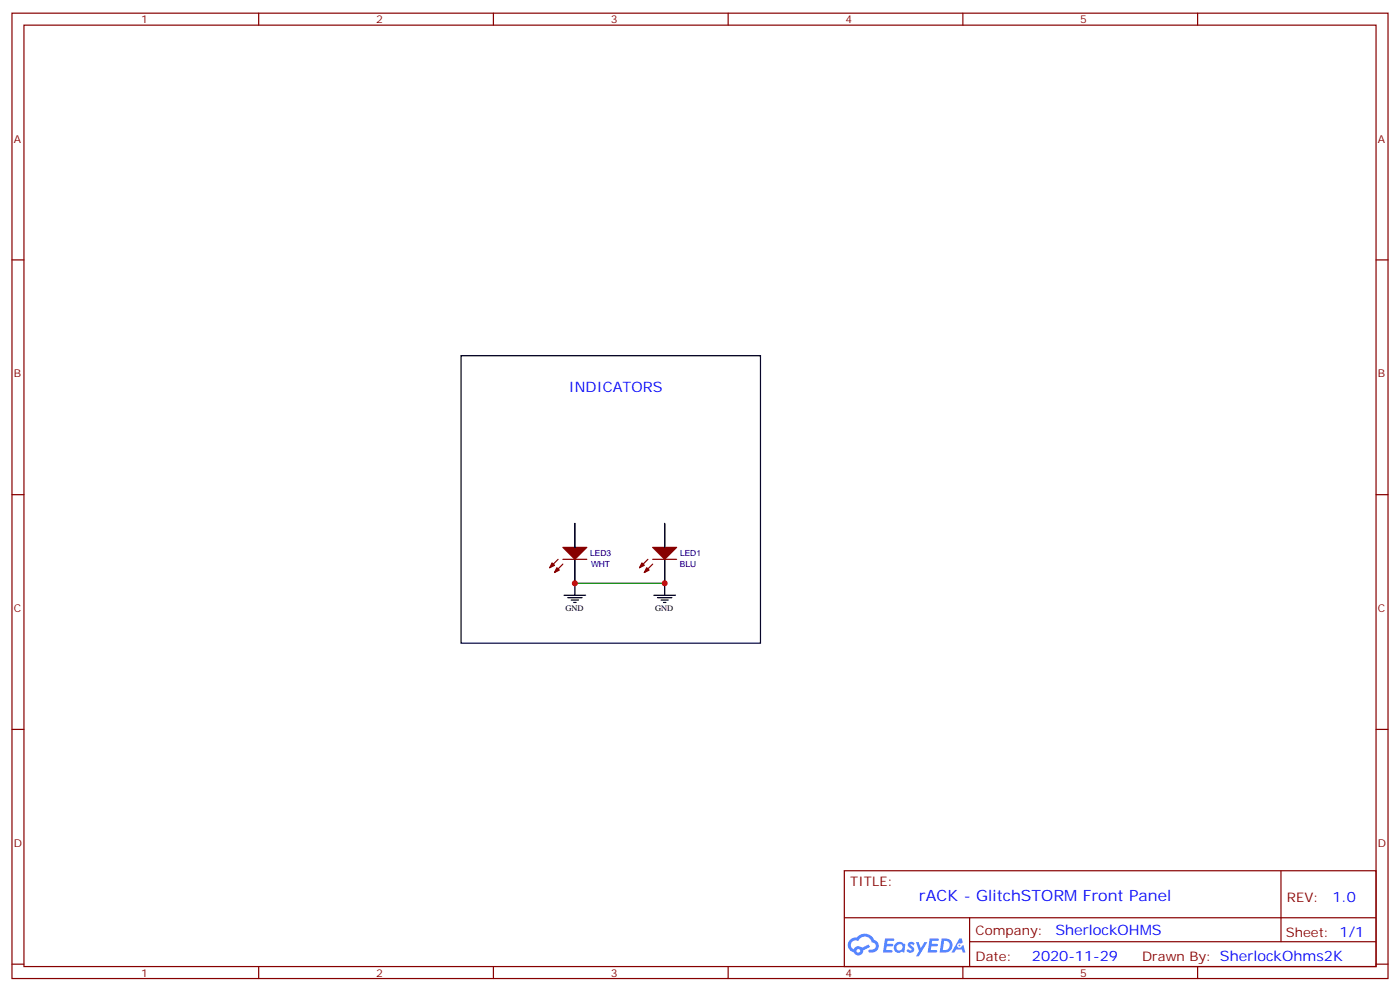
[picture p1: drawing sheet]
<svg xmlns="http://www.w3.org/2000/svg" width="412mm" height="292mm" viewBox="0 0 412 292" stroke-linecap="round" stroke-linejoin="round" font-family="sans-serif">
<g fill="none" stroke="#870000" stroke-width=".35">
<path d="M3.5 3.9h405.4v284.3h-405.4zM7.1 7.4h398.2v277.3h-398.2zM76.2 3.9v3.5M145.3 3.9v3.5M214.5 3.9v3.5M283.6 3.9v3.5M352.8 3.9v3.5M3.5 76.6h3.6M405.3 76.6h3.6M3.5 145.7h3.6M405.3 145.7h3.6M3.5 214.8h3.6"/>
<path d="M405.3 214.8h3.6M248.7 256.5h156.6v28.2h-156.6zM377.3 256.5v20.9M248.7 270.3h156.5M285.6 277.4h119.6M285.6 270.3v14.1M3.5 284h3.6M76.2 284.7v3.5M145.3 284.7v3.5M214.5 284.7v3.5M283.6 284.7v3.5M352.8 284.7v3.5"/>
<path d="M405.3 284h3.6"/>
</g>
<g fill="#5487ff">
<path d="M267.7 277.6a1.22 1.22 0 0 1 1.7 .3l-.4 .6a.47 .47 0 0 0-.3-.4 .47 .47 0 0 0-.5 .2l.1 .2a1.14 1.14 0 0 1 .8 1.8 1.14 1.14 0 0 1-1.9-.1l-.2-.1 .5-.6 .7 .4a.29 .29 0 0 0 .3-.2 .29 .29 0 0 0-.2-.3 1.04 1.04 0 0 1-.6-1.8z"/>
<path d="M260.7 276.4h2.4l.3 .2-.2 .5h-1.8l-.1 .9h1.5l.3 .4-.3 .3h-1.6l-.2 1.1 1.7 .1 .2 .3-.2 .3-2.6 .1z"/>
<path d="M273.8 276.4h2.4l.3 .2-.1 .5h-1.8l-.2 .9h1.6l.3 .4-.4 .3h-1.6l-.1 1.1 1.7 .1 .2 .3-.2 .3h-2.6z"/>
<path d="M282.6 276.4h.7l.3 1.3-.6 .3a.69 .69 0 0 0-1 .2 .69 .69 0 0 0 .4 1 .69 .69 0 0 0 .9-.6l.5-.3 .6 2.2h-.8l-.2-.8h-1.8l-.5 .8h-.8z"/>
<path d="M269.8 277.5h.8l.6 1.8 1.1-1.8h.9l-2.6 4.2h-.8l.9-1.6z"/>
<path d="M277.4 276.4l-.6 4.2h1.3a2.11 2.11 0 0 0 2.5-2.2 2.11 2.11 0 0 0-2.5-2zM278.1 277.1a1.39 1.39 0 0 1 1.7 1.5 1.39 1.39 0 0 1-1.8 1.2h-.3z"/>
<path d="M263.7 278a1.54 1.54 0 0 0-.1 2.2 1.54 1.54 0 0 0 2.2 .1l.6 .3 .3-2.3-.2-.3h-.4a1.49 1.49 0 0 0-2.4 0zM264 279a.94 .94 0 0 1 1.8 0 .94 .94 0 0 1-1.8 0z"/>
<path d="M250.4 276.8a2.18 2.18 0 0 0 1.1 3.7 1.44 1.44 0 0 0 1.6 .9 1.44 1.44 0 0 0 1.2-1.5l2-1-.5-.7-1.9 1a1.47 1.47 0 0 0-2.4 .4 1.39 1.39 0 0 1-.7-1.9 1.39 1.39 0 0 1 2-.5 2.12 2.12 0 0 1 2.2-1.3 2.12 2.12 0 0 1 1.9 1.7 1.14 1.14 0 0 1 1.1 1.4 1.14 1.14 0 0 1-1.7 .7 .43 .43 0 0 0-.5 .4 .43 .43 0 0 0 .4 .5 1.98 1.98 0 0 0 2.5-1.3 1.98 1.98 0 0 0-1.2-2.5 3.1 3.1 0 0 0-5.3-.7l-.9 .1zM252.3 280.1a.55 .55 0 0 1 1.1 0 .55 .55 0 0 1-1.1 0z"/>
<circle cx="282.6" cy="278.5" r=".26"/>
</g>
<g fill="none" stroke="#000" stroke-width=".35">
<path d="M135.8 104.8h88.2v84.6h-88.2zM169.3 154.2v7M195.8 154.2v7M166.2 175.3h6.3M167.2 176h4.2M168.3 176.7h2.1M169 177.4h.7M169.3 164.7v10.6M192.6 175.3h6.4M193.7 176h4.2M194.7 176.7h2.1M195.4 177.4h.7"/>
<path d="M195.8 164.7v10.6"/>
</g>
<g fill="#870000" stroke="#870000" stroke-width=".35">
<path d="M165.8 161.2h7.1l-3.6 3.5z"/>
<path d="M164 167.2l.7 .7-1.4 .7z"/>
<path d="M162.6 165.8l.7 .7-1.4 .7z"/>
<path d="M192.3 161.2h7l-3.5 3.5z"/>
<path d="M190.5 167.2l.7 .7-1.4 .7z"/>
<path d="M189.1 165.8l.7 .7-1.4 .7z"/>
</g>
<path d="M164.4 164.7l-2.5 2.5M165.8 166.2l-2.5 2.4M165.8 164.7h7.1M190.9 164.7l-2.5 2.5M192.3 164.7h7M192.3 166.2l-2.5 2.4" fill="none" stroke="#870000" stroke-width=".35"/>
<path d="M169.3 171.8h26.5" fill="none" stroke="#008700" stroke-width=".35"/>
<g fill="#c00">
<circle cx="169.3" cy="171.8" r=".88"/>
<circle cx="195.8" cy="171.8" r=".88"/>
</g>
<text font-size="4.6" fill="#00f" x="270.8" y="265.5">rACK - GlitchSTORM Front Panel</text>
<g font-size="4.2" fill="#00f">
<text x="167.6" y="115.4">INDICATORS</text>
<text x="392.5" y="265.7">1.0</text>
<text x="310.9" y="275.3">SherlockOHMS</text>
<text x="304" y="283.1">2020-11-29</text>
</g>
<g font-size="3.9" fill="#800">
<text x="250.5" y="261.1">TITLE:</text>
<text x="379.1" y="265.7">REV:</text>
<text x="287.4" y="275.3">Company:</text>
<text x="378.7" y="275.9">Sheet: 1/1</text>
<text x="287.4" y="282.9">Date:</text>
<text x="336.4" y="283">Drawn By: SherlockOhms2K</text>
</g>
<g font-size="3.2" fill="#800">
<text x="41.6" y="6.9">1</text>
<text x="110.8" y="6.9">2</text>
<text x="179.9" y="6.9">3</text>
<text x="249.1" y="6.9">4</text>
<text x="318.2" y="6.9">5</text>
<text x="4.1" y="42">A</text>
<text x="405.9" y="42">A</text>
<text x="4.1" y="111.1">B</text>
<text x="405.9" y="111.1">B</text>
<text x="4.1" y="180.3">C</text>
<text x="405.9" y="180.3">C</text>
<text x="4.1" y="249.4">D</text>
<text x="405.9" y="249.4">D</text>
<text x="41.6" y="287.7">1</text>
<text x="110.8" y="287.7">2</text>
<text x="179.9" y="287.7">3</text>
<text x="249.1" y="287.7">4</text>
<text x="318.2" y="287.7">5</text>
</g>
<g font-size="2.5" fill="#000080">
<text x="173.9" y="163.9">LED3</text>
<text x="174.1" y="166.9">WHT</text>
<text x="200.2" y="166.9">BLU</text>
<text x="200.3" y="163.9">LED1</text>
</g>
<g font-size="2.5">
<text x="166.5" y="180">GND</text>
<text x="193" y="180">GND</text>
</g>
</svg>
